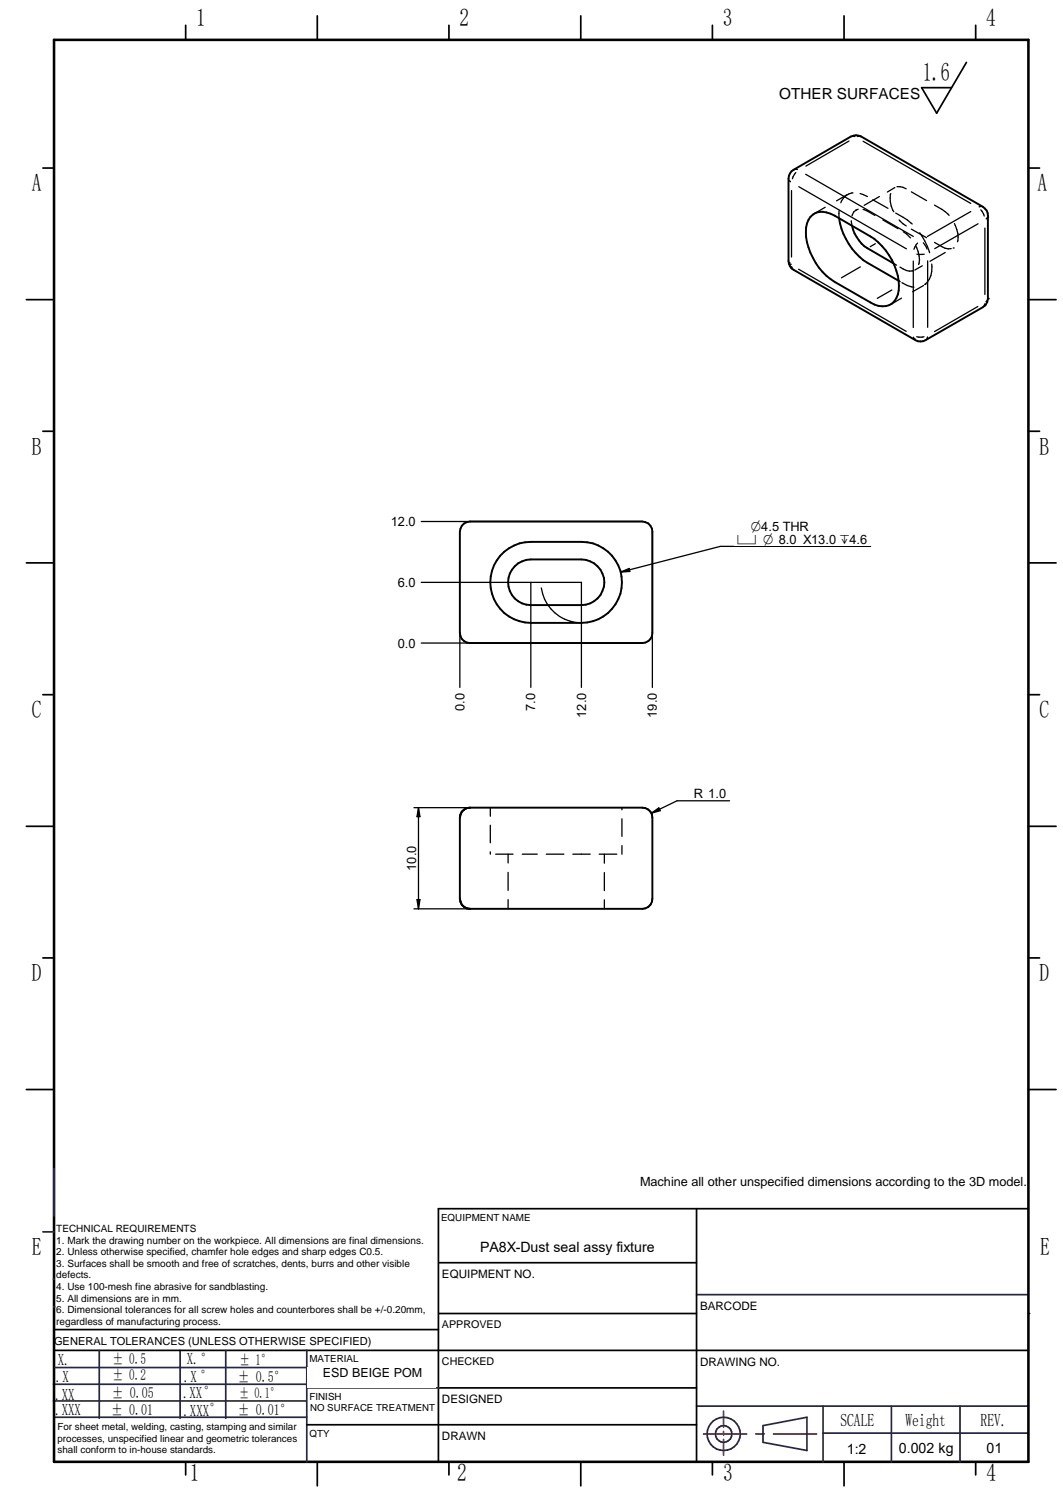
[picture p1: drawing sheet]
<svg xmlns="http://www.w3.org/2000/svg" width="210mm" height="297mm" viewBox="0 0 210 297" stroke-linecap="round" stroke-linejoin="round" font-family="sans-serif">
<g fill="none" stroke="#26264c" stroke-width=".34">
<path d="M8.5 243.3h2.2M10.5 252.6h.2M137.5 255.7h65.6M10.5 276.7h50M10.5 273.4h50M10.8 279.9h49.8M10.8 270.1h50M35.6 266.7v13.4M60.6 266.7v22M60.7 274.1h26M137.5 277.7h65.6M162.5 277.7v11"/>
<path d="M176 277.7v11M189.6 277.7v11M150.7 281.6l8.6-1.7v6.6l-8.6-1.6zM162.5 283h40.5"/>
</g>
<g fill="none" stroke="#000" stroke-width=".34">
<path d="M36.7 5v2.9M88.6 5v2.9M140.7 5v2.9M192.7 5v2.9M8.5 33.2h2.2M203.1 33.2h2.2M5.2 59.2h5.5M203.1 59.2h5.4M8.5 85.2h2.2M203.1 85.2h2.2M5.2 111.2h5.5M203.1 111.2h5.4"/>
<path d="M8.5 137.2h2.2M203.1 137.2h2.2M5.2 163.2h5.5M203.1 163.2h5.4M8.5 189.2h2.2M203.1 189.2h2.2M5.2 215.2h5.5M203.1 215.2h5.4M86.6 238.7v50M10.7 266.7h192.4M10.7 262.6h75.9M86.7 274.1h50.8"/>
<path d="M36.7 288.7v2.6M62.7 288.7v4.8M88.6 288.7v2.6M114.7 288.7v4.8M140.7 288.7v2.6M166.7 288.7v4.8M192.7 288.7v2.6"/>
</g>
<path d="M10.7 7.9h192.4v280.8h-192.4z" fill="none" stroke="#000" stroke-width=".51"/>
<path d="M142.9 278.7v3.2M138.9 283.2h8.5M142.9 282.7v.7M142.9 284.3v3.1M149.2 283.2h1.7M152.7 283.2h8.5" fill="none" stroke="#f00" stroke-width=".34"/>
<circle cx="10.6" cy="258.1" r=".17" fill="#26264c"/>
<g fill="none" stroke="#26264c" stroke-width=".34">
<path d="M10.7 230.8v9.4M19.6 266.7v13.4M44.6 266.7v13.4M60.5 266.7h.1"/>
<circle cx="142.9" cy="283.2" r="3.3"/>
<circle cx="142.9" cy="283.2" r="1.63"/>
</g>
<path d="M190.8 12.3l-5.8 10.1-3-5.1h5.9M86.6 238.7h116.5M86.7 259.4h50.8M86.7 249.4h50.8M86.6 281.4h50.9" fill="none" stroke="#000" stroke-width=".34"/>
<circle cx="203.1" cy="259.4" r=".17" fill="#000"/>
<g fill="#fff">
<path d="M137.9 271.4h64.4v6.1h-64.4z"/>
<path d="M189.9 283.9h13v4h-13z"/>
<path d="M86.9 254.9h50.2v4h-50.2z"/>
<path d="M60.7 270h25.3v4h-25.3z"/>
<path d="M87 244.3h50v4h-50z"/>
<path d="M60.8 277.1h25.2v4h-25.2z"/>
<path d="M176.4 284.1h13v4h-13z"/>
<path d="M162.7 284.1h13v4h-13z"/>
<path d="M137.9 260.4h64.5v6h-64.5z"/>
</g>
<path d="M62.7 3.1v4.8M114.7 3.1v4.8M166.7 3.1v4.8M137.5 238.7v50M60.6 281.4h26" fill="none" stroke="#000" stroke-width=".34"/>
<path d="M101.6 283.2h25.3v4h-25.3z" fill="#fff"/>
<path d="M160 42.8a3.2 3.2 0 0 1 4-.6l7.9 4.5a12.1 12.1 0 0 1 5.6 10.7 3.2 3.2 0 0 1-4.8 2.8l-7.9-4.5a12.4 12.4 0 0 1-5.6-10.7l.1-.8zM165.7 43.1a12.8 12.8 0 0 0 5.6 8.8l6.2 3.6M168.2 44.6a7.4 7.4 0 0 0 3.1 4.4l5.1 3M195.1 58.9v-16.3a1.93 1.93 0 0 0-1-1.7l-24-13.9a2.16 2.16 0 0 0-2.1 0l-11.3 6.5a2.09 2.09 0 0 0-1 1.8v16.3a2.09 2.09 0 0 0 1 1.7l24.1 13.9a2.07 2.07 0 0 0 2 0l11.3-6.5 .5-.5 .3-.6 .2-.6M91.2 103.8l.5-.4 1.1-.4h34a1.97 1.97 0 0 1 2 2v20a1.97 1.97 0 0 1-2 2h-34a2.03 2.03 0 0 1-2-2v-20zM99.6 109a8.2 8.2 0 0 1 5.2-2h10a8 8 0 0 1 8 8 8 8 0 0 1-8 8h-10a8 8 0 0 1-7.5-5.2 8 8 0 0 1 2.3-8.8zM101.6 111.8a4.7 4.7 0 0 1 3.2-1.3h10a4.5 4.5 0 0 1 4.5 4.5 4.5 4.5 0 0 1-4.5 4.5h-10a4.5 4.5 0 0 1-4.1-2.8 4.5 4.5 0 0 1 .9-4.9zM91.2 160.3l1-.7 .6-.1h34a1.97 1.97 0 0 1 2 2v16a1.97 1.97 0 0 1-2 2h-34a2.03 2.03 0 0 1-2-2v-16z" fill="none" stroke="#000" stroke-width=".38"/>
<g fill="none" stroke="#000" stroke-width=".25">
<path d="M155.8 35.6l.3 .3M156.3 37.6v13.2M157 33.4l.4 .1M157 33.4h.1M157.1 34.1l-.6 1.2M157.7 36.9l21.3 12.2M159.1 34.4l21.2 12.3M167.3 38.4l-2.1 1.3M167.6 27.9l-8.5 4.9M168.2 38.1h.1M168.2 38.1a2.85 2.85 0 0 0-2.2 1.9M168.3 26.9l.5 .1"/>
<path d="M169.8 26.9h.1M169.8 26.9l-.5 .1M169.8 38.2l1.5 .6M170.4 27.9l21.3 12.3M172.3 39.5l3 1.6M173.7 38.8l-3.1 1.8M175.9 38.2a4.8 4.8 0 0 0 .6 3.6M176.7 37l-1.5 .9M177.1 36.9l1.2 .1 .6 .3M180 37.9l3 1.7M155.8 51.9h.1M155.8 51.9l.2 .3"/>
<path d="M156 52.2h.1M156.3 52.7l.2 .4M157.7 53.2l21.2 12.2M162.9 40.9l-2.1 1.3M165.7 41.6v1.5M168.1 43.6l.1 1M169.1 41.4l-.1 .1M169.5 41.3a1.6 1.6 0 0 0-1.3 1.3M169.9 52.7l-3.7 2.2M170.4 41.4l2.4 1.1M172.8 48.1l-1 .6M174.3 43.4l3 1.8"/>
<path d="M176.1 57.3l-2.9 1.6M176.4 52l.6 .4M176.9 42.1a12.6 12.6 0 0 1 3.2 2.1M177.5 55.5l.3 .1M177.5 43.4l1.4 1.2M177.7 52.7a3.1 3.1 0 0 0 2.4 .8M178 58.9l-2.1 1.3M178.1 55.8l1.1 .6 1.3 .3M178.4 45.8l1.4 1.2M180 45.3l3 1.6M180.1 53.5h.1M180.3 51.6v13.1"/>
<path d="M180.8 48.6a5.2 5.2 0 0 1 .6 3.6M181.2 48l-.7 1.2M181.6 46a13.4 13.4 0 0 1 2 3.9M182.1 52.5l-1.5 .8M182.3 48l.7 1.2M182.4 56.4l-2.2 1.2M182.5 50.2h-1.4M182.6 56.2h.1M183.2 51.5v13.1M184 52.2a4.2 4.2 0 0 1-1.4 4M184.5 40.5a8.5 8.5 0 0 1 2.9 2M184.5 47.9l2.1 1.1 1.2 .1"/>
<path d="M186.6 49.9l-3 1.7M188.2 49h.1M188.5 44.2l.1 .3a4.6 4.6 0 0 1 .5 3.3M191.7 41.8l-8.6 4.9M193.1 44.2l-8.5 4.9M193.7 41.4l.7 1.3M193.8 40.8l-.5 .1M194.5 45v13.2M195 42.9h.1M195 59.2l-.3 .4M195 42.9l-.3 .3M180.4 66.6l.2 .4"/>
<path d="M180.6 67h.1M182.5 66.5h-1.5M183.1 66.5l-.1 .5M193.1 60.5l-8.6 5M194.3 60.5h.1M194.4 60l-.1 .5M83.2 127h43.6M96.8 159.5v1.7M122.8 159.5v.4M126.8 159.5l.5 .1M127.8 159.8l.7 .6M96.8 163v3.5"/>
<path d="M96.8 168.2v.5M97.9 168.7h3.4M100.3 168.7v1.7M100.3 172.3v3.6M100.3 177.7v1.8M103.1 168.7h3M107.9 168.7h3.4M113.1 168.7h3.4M118.3 168.7h3.5M119.3 168.7v1.8M119.3 172.3v3.6M119.3 177.7v1.8"/>
<path d="M122.8 161.7v3.5M122.8 167v1.7M127.3 179.4l-.5 .1M128.5 178.5l-.7 .7M128.7 161l.1 .5M128.8 177.5l-.1 .5"/>
</g>
<circle cx="195.1" cy="59" r=".19" fill="#000"/>
<path d="M77.9 125.8h4.8v2.4h-4.8z" fill="#fff"/>
<path d="M83.2 115h31.6" fill="none" stroke="#000" stroke-width=".25"/>
<path d="M77.9 113.8h4.8v2.4h-4.8z" fill="#fff"/>
<path d="M83.2 103h43.6" fill="none" stroke="#000" stroke-width=".25"/>
<path d="M76.5 101.8h6.2v2.4h-6.2z" fill="#fff"/>
<path d="M90.8 125v10.8" fill="none" stroke="#000" stroke-width=".25"/>
<path d="M89.6 136.2h2.4v4.8h-2.4z" fill="#fff"/>
<path d="M104.8 115v20.8" fill="none" stroke="#000" stroke-width=".25"/>
<path d="M103.6 136.2h2.4v4.8h-2.4z" fill="#fff"/>
<path d="M128.8 105v30.8" fill="none" stroke="#000" stroke-width=".25"/>
<path d="M127.6 136.2h2.4v6.2h-2.4z" fill="#fff"/>
<path d="M81.7 159.5h11.1M81.7 179.5h11.1" fill="none" stroke="#000" stroke-width=".25"/>
<path d="M80.1 166.4h2.4v6.2h-2.4z" fill="#fff"/>
<path d="M106.9 116.1a8 8 0 0 0 7.9 6.9M142.2 107.9h29.7M82.6 159.5l.3 1.8h-.6zM82.6 159.5v20M82.3 177.7h.6l-.3 1.8z" fill="none" stroke="#000" stroke-width=".25"/>
<path d="M82.6 159.5l.3 1.8h-.6zM82.3 177.7h.6l-.3 1.8z" fill="#000"/>
<path d="M144.9 102.7h27v5.1h-27z" fill="#fff"/>
<path d="M122.6 113l1.6-.7 .2 .6zM142.2 107.9l-19.6 5.1M133.7 158.2h10.4" fill="none" stroke="#000" stroke-width=".25"/>
<path d="M122.6 113l1.6-.7 .2 .6z" fill="#000"/>
<path d="M136.4 155.6h7.7v2.4h-7.7z" fill="#fff"/>
<path d="M114.8 115v20.8M133.7 158.2l-5.1 2.4M128.6 160.6l1.5-1 .3 .5z" fill="none" stroke="#000" stroke-width=".25"/>
<path d="M128.6 160.6l1.5-1 .3 .5z" fill="#000"/>
<path d="M113.6 136.2h2.4v6.2h-2.4z" fill="#fff"/>
<text font-size="5.1" x="182.2" y="16">1.6</text>
<g font-size="4.9">
<text x="38.7" y="5.2">1</text>
<text x="90.8" y="5.2">2</text>
<text x="142.7" y="5.2">3</text>
<text x="194.7" y="5.2">4</text>
<text x="6.3" y="37.8">A</text>
<text x="204.9" y="37.8">A</text>
<text x="6.3" y="89.8">B</text>
<text x="205.2" y="89.8">B</text>
<text x="6.3" y="141.8">C</text>
<text x="205.2" y="141.8">C</text>
<text x="6.3" y="193.8">D</text>
<text x="205.2" y="193.8">D</text>
<text x="6.3" y="247.9">E</text>
<text x="205.4" y="247.9">E</text>
<text x="37.5" y="292.5">1</text>
<text x="90.3" y="292.5">2</text>
<text x="142.8" y="292.5">3</text>
<text x="194.8" y="292.5">4</text>
</g>
<g font-size="3.6">
<text x="165.9" y="281.6">SCALE</text>
<text x="178.8" y="281.6">Weight</text>
<text x="193.6" y="281.6">REV.</text>
</g>
<g font-size="3.3">
<text x="11.4" y="269.7">X.</text>
<text x="36.9" y="269.4">X.°</text>
<text x="11" y="272.9">.X</text>
<text x="36.3" y="273">.X °</text>
<text x="10.9" y="276.4">.XX</text>
<text x="10.9" y="279.5">.XXX</text>
<text x="36.2" y="276">.XX°</text>
<text x="36.2" y="279.7">.XXX°</text>
</g>
<g font-size="3">
<text x="153.9" y="19.6">OTHER SURFACES</text>
<text x="22.2" y="269.3">± 0.5</text>
<text x="47.3" y="269.5">± 1°</text>
<text x="22.2" y="272.5">± 0.2</text>
<text x="47" y="273">± 0.5°</text>
<text x="22" y="279.4">± 0.01</text>
<text x="22.1" y="276.2">± 0.05</text>
<text x="46.9" y="279.4">± 0.01°</text>
</g>
<text font-size="2.9" x="47.2" y="276.2">± 0.1°</text>
<g font-size="2.8">
<text x="145.6" y="107.5">c O 8.0 X13.0 `4.6</text>
<text x="148.3" y="104.8">O4.5 THR</text>
<text x="94.8" y="247.4">PA8X-Dust seal assy fixture</text>
<text x="167.2" y="287.1">1:2</text>
<text x="177.5" y="287.1">0.002 kg</text>
<text x="194.8" y="286.9">01</text>
</g>
<g font-size="2.5">
<text x="77.2" y="103.9">12.0</text>
<text x="78.6" y="115.9">6.0</text>
<text x="78.6" y="127.9">0.0</text>
<text x="91.7" y="140.4" transform="rotate(-90 91.7 140.4)">0.0</text>
<text x="105.7" y="140.4" transform="rotate(-90 105.7 140.4)">7.0</text>
<text x="115.7" y="141.8" transform="rotate(-90 115.7 141.8)">12.0</text>
<text x="129.7" y="141.8" transform="rotate(-90 129.7 141.8)">19.0</text>
<text x="137" y="157.7">R 1.0</text>
<text x="82.2" y="172" transform="rotate(-90 82.2 172)">10.0</text>
<text x="126.4" y="234.2">Machine all other unspecified dimensions according to the 3D model.</text>
<text x="63.8" y="272">ESD BEIGE POM</text>
</g>
<g font-size="2.3">
<text x="87.3" y="252.4">EQUIPMENT NO.</text>
<text x="138.2" y="258.7">BARCODE</text>
<text x="138.2" y="269.7">DRAWING NO.</text>
<text x="87.3" y="277.1">DESIGNED</text>
<text x="87.3" y="284.4">DRAWN</text>
</g>
<text font-size="2.2" x="10.7" y="265.6">GENERAL TOLERANCES (UNLESS OTHERWISE SPECIFIED)</text>
<g font-size="2.1">
<text x="87.3" y="262.3">APPROVED</text>
<text x="87.3" y="269.5">CHECKED</text>
</g>
<g font-size="2">
<text x="11.1" y="243.3">TECHNICAL REQUIREMENTS</text>
<text x="11.1" y="245.6">1. Mark the drawing number on the workpiece. All dimensions are final dimensions.</text>
<text x="11.1" y="247.9">2. Unless otherwise specified, chamfer hole edges and sharp edges C0.5.</text>
<text x="11.1" y="250.2">3. Surfaces shall be smooth and free of scratches, dents, burrs and other visible</text>
<text x="11.1" y="252.5">defects.</text>
<text x="11.1" y="254.8">4. Use 100-mesh fine abrasive for sandblasting.</text>
<text x="11.1" y="257.1">5. All dimensions are in mm.</text>
<text x="11.1" y="259.4">6. Dimensional tolerances for all screw holes and counterbores shall be +/-0.20mm,</text>
<text x="11.1" y="261.6">regardless of manufacturing process.</text>
</g>
<g font-size="1.9">
<text x="87.1" y="241.1">EQUIPMENT NAME</text>
<text x="61.1" y="269">MATERIAL</text>
<text x="61.1" y="276.4">FINISH</text>
<text x="61.2" y="278.8">NO SURFACE TREATMENT</text>
<text x="11.4" y="282.5">For sheet metal, welding, casting, stamping and similar</text>
<text x="11.4" y="284.7">processes, unspecified linear and geometric tolerances</text>
<text x="11.4" y="287">shall conform to in-house standards.</text>
<text x="61.1" y="283.7">QTY</text>
</g>
</svg>
